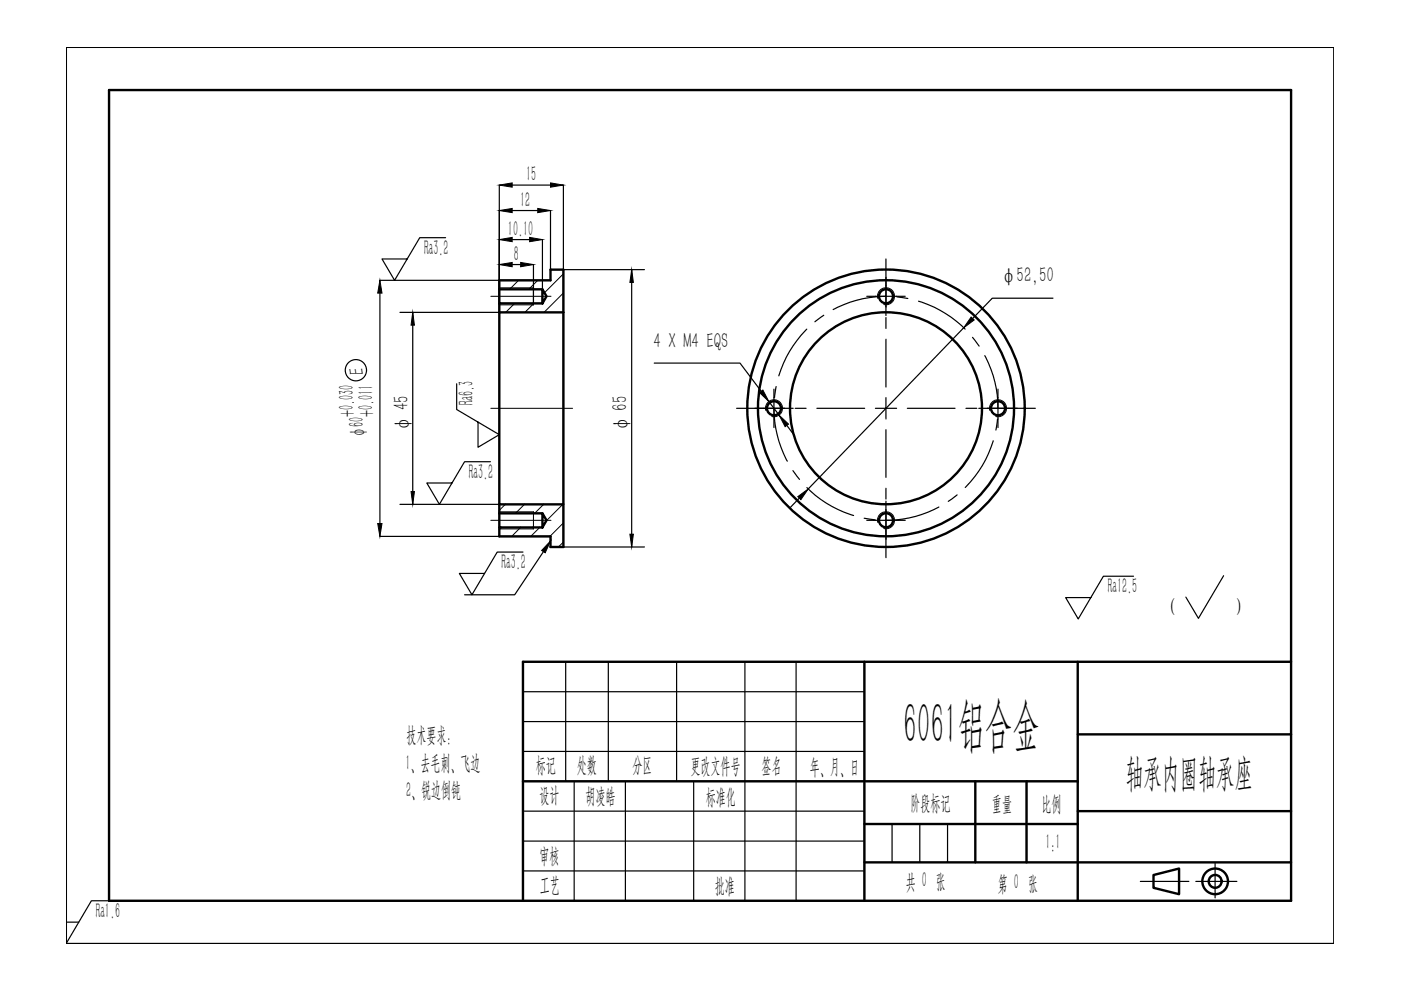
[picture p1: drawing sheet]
<svg xmlns="http://www.w3.org/2000/svg" width="297mm" height="210mm" viewBox="0 0 297 210" stroke-linecap="round" stroke-linejoin="round" font-family="sans-serif">
<g fill="none" stroke="#000" stroke-width=".51">
<path d="M23.1 19.1h250.6v171.9h-250.6zM105.9 66.2v40.7h13.6v-40.7M105.9 61.3v3h9.1M105.9 61.3v-1.9h10.8v-2.2h2.8v9M105.9 66.2h13.6M105.9 61.3h9.1M105.9 64.3v1.9M115 61.3l.9 1.5-.9 1.5zM105.9 108.8v3h9.1M105.9 108.8h9.1M105.9 106.9v1.9M115 108.8l.9 1.5-.9 1.5z"/>
<path d="M119.5 106.9v9.1h-2.8v-2.3h-10.8v-1.9M183.3 140.3v50.7M228.5 140.3v50.7M228.5 155.7h45.2M273.7 140.3h-162.8v50.7M110.9 165.7h117.6M183.3 174.7h45.2M206.8 165.7v17.1M217.6 165.7v17.1M228.5 172h45.2M183.3 182.8h90.4M244.6 185.5l5.4-1.3v5.4l-5.4-1.4z"/>
<circle cx="187.9" cy="62.8" r="1.49"/>
<circle cx="164.1" cy="86.6" r="1.49"/>
<circle cx="187.8" cy="86.6" r="27.1"/>
<circle cx="187.8" cy="86.6" r="29.4"/>
<circle cx="187.8" cy="86.6" r="20.4"/>
<circle cx="211.6" cy="86.6" r="1.49"/>
<circle cx="187.9" cy="110.3" r="1.49"/>
<circle cx="257.6" cy="186.9" r="2.72"/>
<circle cx="257.6" cy="186.9" r="1.37"/>
</g>
<g fill="none" stroke="#000" stroke-width=".25">
<path d="M14.1 10.1h268.7v189.9h-268.7zM110.9 146.7h72.4M110.9 153h72.4M110.9 159.3h72.4M119.9 140.3v25.4M129 140.3v25.4M143.5 140.3v25.4M157.9 140.3v50.7M168.8 140.3v50.7M110.9 172h72.4M110.9 178.3h72.4M121.7 165.7v25.3"/>
<path d="M132.6 165.7v25.3M147.1 165.7v25.3M189.1 174.7v8.1M195 174.7v8.1M200.9 174.7v8.1M110.9 184.7h72.4"/>
</g>
<g fill="none" stroke="#000" stroke-width=".25">
<path d="M187.8 54.9v12M171.1 69.8a23.5 23.5 0 0 0-6 9.9M174.7 66.8l-1.9 1.4M187.8 60.6v2.2h-4M187.8 62.8a23.2 23.2 0 0 0-11.2 2.8M187.8 67.3v2.3M187.8 71.9v10.2M190.2 62.9l2.3 .4M191.9 62.8h-4.1v2.3M194.7 63.9a23.6 23.6 0 0 1 9.9 5.9M206.2 71.5l1.4 1.9M208.8 75.4a23.3 23.3 0 0 1 2.8 11.2"/>
<path d="M156.2 86.6h12M164.1 82.5v4.1h-2.3M164.1 86.6a23.8 23.8 0 0 0 2.8 11.2M164.6 82l-.4 2.3M166.4 86.6h-2.3v4.1M168.1 99.8l1.4 1.8M168.6 86.6h2.3M173.2 86.6h10.1M187.8 84.3v2.3h-2.2M187.8 91.1v10.1M190.1 86.6h-2.3v2.2M192.4 86.6h10.1"/>
<path d="M204.8 86.6h2.3M207.5 86.6h12M210.6 93.5a23.2 23.2 0 0 1-6 9.9M211.5 88.9l-.4 2.3M211.6 82.5v4.1h-2.3M213.9 86.6h-2.3v4.1M171.1 103.4a23.3 23.3 0 0 0 9.9 5.9M183.2 109.9l2.3 .3M187.8 106.3v4h-4M187.8 103.5v2.3M187.8 108.1v10.1M191.9 110.3h-4.1v2.3"/>
<path d="M199.1 107.5a23.3 23.3 0 0 1-11.2 2.8M202.9 104.9l-1.9 1.4M241.8 186.9h10.3M253.5 186.9h8.7M257.6 183v7.4"/>
</g>
<path d="M240.3 122.2h-6.4l-5.3 9-2.7-4.5h5.4M259.4 122.1l-5.3 9-2.7-4.5" fill="none" stroke="#000" stroke-width=".25"/>
<!-- layer: 0 -->
<g fill="none" stroke="#000" stroke-width=".25">
<path d="M105.9 39.2v27M108.6 39.2h8.1M119.5 39.2v17.9M80.5 59.4h25.3M94.5 50.4h-5.5l-5.3 9-2.7-4.5h5.3M108.6 56.1h1.8M108.6 50.8h3.7M108.6 44.6h5.4M113.1 56.1v8.5M115 50.8v13.5M116.7 44.6v12.5M119.5 57.2h17.1"/>
<path d="M133.9 57.2v58.8M80.5 62.1v48.9M84.8 66.2h21.1M87.5 66.2v40.7M138.7 77h18.2l4.5 6M204.3 69.5l-32.9 34.2M223.3 63.2h-12.9l-4.2 4.3M96.8 81.4v5.4l9.1 5.4-4.5 2.6v-5.3M104 97.9h-5.5l-5.3 9-2.7-4.5h5.3M163 85.1l2.2 2.9M166.8 90.2l1.7 2.2M80.5 113.7h25.3"/>
<path d="M84.8 106.9h21.1M110.9 117.1h-5.5l-5.3 9-2.7-4.5h5.3M113.1 108.5v.3M113.1 111.8v.3M115.2 117l-6.1 9.1h-10.6M119.5 116h17.1M169.5 105.6l-1.9 2M14.1 195.5h2.6M24.8 191h-5.4l-5.3 9"/>
<circle cx="75.5" cy="78.5" r="2.25"/>
</g>
<g fill="none" stroke="#000" stroke-width=".21">
<path d="M105.9 59.4v.1M109.9 59.4l-1.9 1.9M114 59.4l-1.9 1.9M119.5 58.1l-4.1 4M105.9 64.6h7.2M105.9 61h7.2M109.1 64.3l-1.9 1.9M113.1 61.3v3M113.2 64.3l-1.9 1.9M119.5 62.1l-4.2 4.1M119.5 66.2h-.1M186.1 63.3a1.81 1.81 0 0 1 1.6-2.3 1.81 1.81 0 0 1 2 2 1.81 1.81 0 0 1-2.3 1.6"/>
<path d="M162.4 87a1.81 1.81 0 0 1 1.5-2.2 1.81 1.81 0 0 1 2 1.9 1.81 1.81 0 0 1-2.3 1.6M209.9 87a1.81 1.81 0 0 1 1.5-2.2 1.81 1.81 0 0 1 2 1.9 1.81 1.81 0 0 1-2.3 1.6M105.9 112.1h7.2M105.9 108.5h7.2M106.3 111.8l-.4 .5M107.1 106.9l-1.2 1.3M110.4 111.8l-1.9 1.9M111.2 106.9l-1.9 1.9M113.1 108.8v3M114.4 111.8l-1.9 1.9M115.3 106.9l-1.9 1.9M119.3 106.9l-3.5 3.6"/>
<path d="M119.5 110.9l-2.9 2.8M119.5 114.9l-1.1 1.1M186.1 110.8a1.81 1.81 0 0 1 1.6-2.3 1.81 1.81 0 0 1 2 2 1.81 1.81 0 0 1-2.3 1.6"/>
</g>
<g fill="#000" stroke="#000" stroke-width=".21">
<path d="M105.9 39.2l2.7-.4v.9zM116.7 38.8l2.8 .4-2.8 .5zM105.9 56.1l2.7-.5v1zM105.9 50.8l2.7-.5v.9zM105.9 44.6l2.7-.4v.9zM110.4 55.6l2.7 .5-2.7 .5zM112.3 50.3l2.7 .5-2.7 .4zM114 44.2l2.7 .4-2.7 .5zM133.9 57.2l.4 2.7h-.8zM80.5 59.4l.5 2.7h-.9zM87.5 66.2l.4 2.7h-.7zM205.9 67.2l.7 .6-2.3 1.7z"/>
<path d="M161 83.2l.7-.5 1.3 2.4zM165.2 88l2 1.9-.7 .6zM80.1 111h.9l-.5 2.7zM87.2 104.2h.7l-.4 2.7zM116.7 114.7l-1.1 2.5-.8-.5zM133.5 113.3h.8l-.4 2.7zM169.1 105.3l2.3-1.6-1.6 2.2z"/>
</g>
<path d="M104.1 62.8h12.7M104.1 86.6h17.3M104.1 110.3h12.7" fill="none" stroke="#000" stroke-width=".21"/>
<text font-size="12.3" x="191.5" y="157.8">6061铝合金</text>
<text font-size="8.2" x="238.6" y="166.7">轴承内圈轴承座</text>
<g font-size="4.5">
<text x="111.5" y="38.4">15</text>
<text x="110.3" y="43.9">12</text>
<text x="89.9" y="54">Ra3.2</text>
<text x="107.7" y="49.9">10.10</text>
<text x="109" y="55.3">8</text>
<text x="212.4" y="59.8">φ52,50</text>
<text x="138.6" y="73.8">4 X M4 EQS</text>
<text x="77.2" y="79.4" transform="rotate(-90 77.2 79.4)">E</text>
<text x="75" y="88.5" transform="rotate(-90 75 88.5)">+0.030</text>
<text x="79.1" y="88.5" transform="rotate(-90 79.1 88.5)">+0.011</text>
<text x="100.4" y="85.9" transform="rotate(-90 100.4 85.9)">Ra6.3</text>
<text x="77.1" y="92.6" transform="rotate(-90 77.1 92.6)">φ60</text>
<text x="86.6" y="91.3" transform="rotate(-90 86.6 91.3)">φ 45</text>
<text x="133" y="91.3" transform="rotate(-90 133 91.3)">φ 65</text>
<text x="99.4" y="101.5">Ra3.2</text>
<text x="106.3" y="120.7">Ra3.2</text>
<text x="234.9" y="125.8">Ra12.5</text>
<text x="86.2" y="157.3">技术要求：</text>
<text x="85.9" y="163.2">1、去毛刺、飞边</text>
<text x="113.6" y="163.7">标记</text>
<text x="122.3" y="163.7">处数</text>
<text x="134.1" y="163.6">分区</text>
<text x="146.4" y="163.9">更改文件号</text>
<text x="161.4" y="163.9">签名</text>
<text x="171.7" y="164">年、月、日</text>
<text x="86.1" y="169.1">2、锐边倒钝</text>
<text x="114.4" y="170.1">设计</text>
<text x="124.1" y="170.3">胡凌皓</text>
<text x="149.7" y="170.6">标准化</text>
<text x="193" y="171.7">阶段标记</text>
<text x="210.3" y="171.9">重量</text>
<text x="220.8" y="172">比例</text>
<text x="221.7" y="179.9">1:1</text>
<text x="114.3" y="182.9">审核</text>
<text x="114.4" y="189.1">工艺</text>
<text x="151.6" y="189.3">批准</text>
<text x="192" y="188.4">共 0 张</text>
<text x="211.6" y="188.8">第 0 张</text>
<text x="20.3" y="194.6">Ra1.6</text>
</g>
<g font-size="4.4">
<text x="247.6" y="130.2">(</text>
<text x="262.2" y="130.2">)</text>
</g>
</svg>
